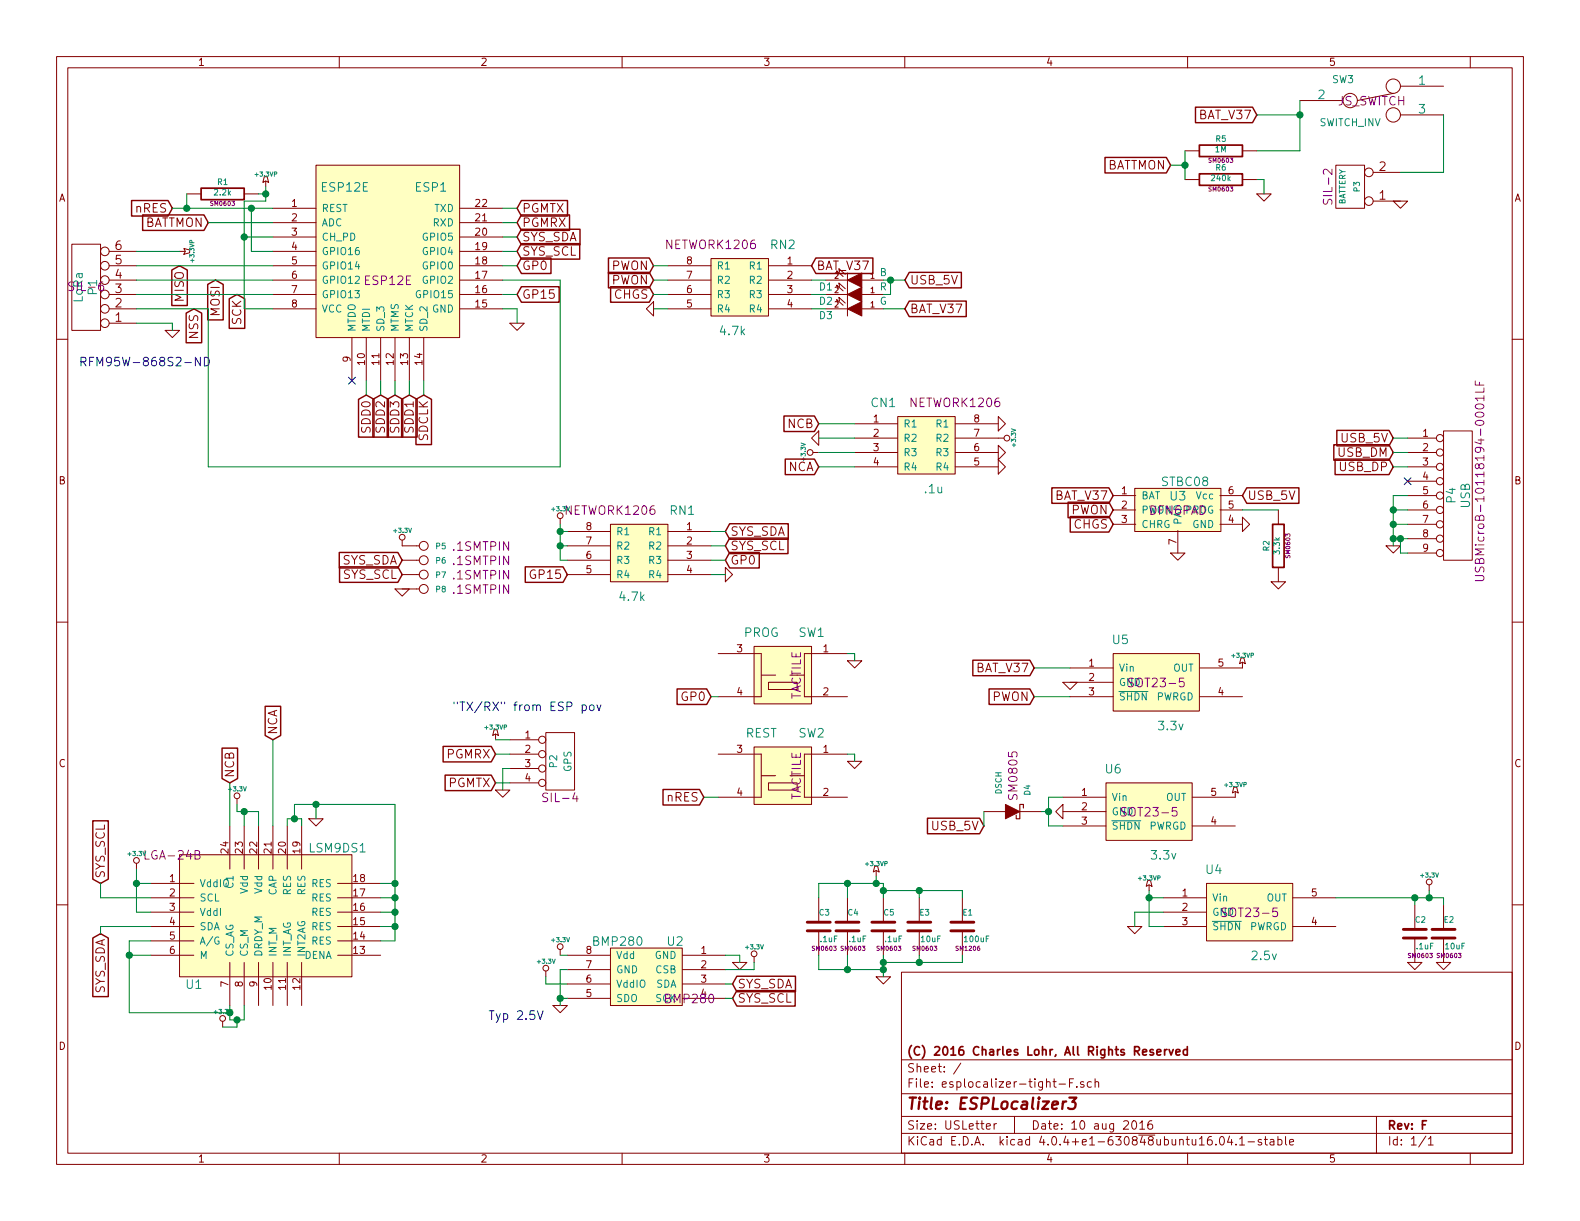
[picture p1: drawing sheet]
EESchema Schematic File Version 2
LIBS:esplocalizer-tight-F-rescue
LIBS:esplocalizer-tight-F-cache
EELAYER 25 0
EELAYER END
$Descr USLetter 11000 8500
encoding utf-8
Sheet 1 1
Title "ESPLocalizer3"
Date "10 aug 2016"
Rev "F"
Comp "(C) 2016 Charles Lohr, All Rights Reserved"
Comment1 ""
Comment2 ""
Comment3 ""
Comment4 ""
$EndDescr
$Comp
L ESP12E ESP1
U 1 1
P 2700 1900
F 0 "ESP1" H 3000 2500 60  0000 C CNN
F 1 "ESP12E" H 2400 2500 60  0000 C CNN
F 2 "ESP12E" H 2700 1850 60  0000 C CNN
F 3 "~" H 2750 1650 60  0000 C CNN
F 4 "-" H 2700 1900 60  0001 C CNN "Digikey"
F 5 "2.35" H 2700 1900 60  0001 C CNN "Cost10"
	1    2700 1900
	1    0    0    -1  
$EndComp
$Comp
L GND #PWR01
U 1 1
P 3600 2250
F 0 "#PWR01" H 3600 2250 30  0001 C CNN
F 1 "GND" H 3600 2180 30  0001 C CNN
F 2 "" H 3600 2250 60  0000 C CNN
F 3 "" H 3600 2250 60  0000 C CNN
	1    3600 2250
	1    0    0    -1  
$EndComp
Text GLabel 3600 1850 2    60   Input ~ 0
GP0
Text GLabel 5050 3900 2    60   Input ~ 0
GP0
$Comp
L GND #PWR02
U 1 1
P 5950 4600
F 0 "#PWR02" H 5950 4600 30  0001 C CNN
F 1 "GND" H 5950 4530 30  0001 C CNN
F 2 "" H 5950 4600 60  0000 C CNN
F 3 "" H 5950 4600 60  0000 C CNN
	1    5950 4600
	1    0    0    -1  
$EndComp
Text GLabel 2550 2750 3    60   Input ~ 0
SDD0
Text GLabel 2850 2750 3    60   Input ~ 0
SDD1
Text GLabel 2750 2750 3    60   Input ~ 0
SDD3
Text GLabel 2950 2750 3    60   Input ~ 0
SDCLK
Text GLabel 2650 2750 3    60   Input ~ 0
SDD2
NoConn ~ 2450 2650
Text GLabel 3600 1450 2    60   Input ~ 0
PGMTX
Text GLabel 3600 1550 2    60   Input ~ 0
PGMRX
Text GLabel 3600 1650 2    60   Input ~ 0
SYS_SDA
Text GLabel 3600 1750 2    60   Input ~ 0
SYS_SCL
Text GLabel 1450 1550 0    60   Input ~ 0
BATTMON
Text Notes 3400 7100 0    60   ~ 0
Typ 2.5V
$Comp
L +3.3V #PWR03
U 1 1
P 3900 6650
F 0 "#PWR03" H 3900 6610 30  0001 C CNN
F 1 "+3.3V" H 3900 6760 30  0000 C CNN
F 2 "" H 3900 6650 60  0000 C CNN
F 3 "" H 3900 6650 60  0000 C CNN
	1    3900 6650
	1    0    0    -1  
$EndComp
$Comp
L GND #PWR04
U 1 1
P 3900 7000
F 0 "#PWR04" H 3900 7000 30  0001 C CNN
F 1 "GND" H 3900 6930 30  0001 C CNN
F 2 "" H 3900 7000 60  0000 C CNN
F 3 "" H 3900 7000 60  0000 C CNN
	1    3900 7000
	1    0    0    -1  
$EndComp
Text GLabel 5100 6850 2    60   Input ~ 0
SYS_SDA
Text GLabel 5100 6950 2    60   Input ~ 0
SYS_SCL
Text GLabel 700  6150 1    60   Input ~ 0
SYS_SCL
$Comp
L C C2
U 1 1
P 9850 6500
F 0 "C2" H 9850 6600 40  0000 L CNN
F 1 ".1uF" H 9856 6415 40  0000 L CNN
F 2 "SM0603" H 9888 6350 30  0000 C CNN
F 3 "~" H 9850 6500 60  0000 C CNN
F 4 "1276-1012-1-ND" H 9850 6500 60  0001 C CNN "Digikey"
F 5 "0.017" H 9850 6500 60  0001 C CNN "Cost10"
	1    9850 6500
	1    0    0    -1  
$EndComp
$Comp
L C C5
U 1 1
P 6150 6450
F 0 "C5" H 6150 6550 40  0000 L CNN
F 1 ".1uF" H 6156 6365 40  0000 L CNN
F 2 "SM0603" H 6188 6300 30  0000 C CNN
F 3 "~" H 6150 6450 60  0000 C CNN
F 4 "1276-1012-1-ND" H 6150 6450 60  0001 C CNN "Digikey"
F 5 "0.017" H 6150 6450 60  0001 C CNN "Cost10"
	1    6150 6450
	1    0    0    -1  
$EndComp
$Comp
L +3.3V #PWR05
U 1 1
P 9950 6200
F 0 "#PWR05" H 9950 6160 30  0001 C CNN
F 1 "+3.3V" H 9950 6310 30  0000 C CNN
F 2 "" H 9950 6200 60  0000 C CNN
F 3 "" H 9950 6200 60  0000 C CNN
	1    9950 6200
	1    0    0    -1  
$EndComp
$Comp
L 1206NETWORK RN1
U 1 1
P 4450 3950
F 0 "RN1" H 4150 4350 60  0000 C CNN
F 1 "4.7k" H 4500 3750 60  0000 C CNN
F 2 "NETWORK1206" H 4650 4350 60  0000 C CNN
F 3 "" H 4450 3950 60  0000 C CNN
F 4 "YC164J-4.7KCT-ND" H 4450 3950 60  0001 C CNN "Digikey"
F 5 ".036" H 4450 3950 60  0001 C CNN "Cost10"
	1    4450 3950
	-1   0    0    -1  
$EndComp
$Comp
L GND #PWR06
U 1 1
P 5050 4000
F 0 "#PWR06" H 5050 4000 30  0001 C CNN
F 1 "GND" H 5050 3930 30  0001 C CNN
F 2 "" H 5050 4000 60  0000 C CNN
F 3 "" H 5050 4000 60  0000 C CNN
	1    5050 4000
	0    -1   -1   0   
$EndComp
Text GLabel 3950 4000 0    60   Input ~ 0
GP15
Text GLabel 4950 4850 0    60   Input ~ 0
GP0
Text GLabel 5050 3700 2    60   Input ~ 0
SYS_SDA
Text GLabel 5050 3800 2    60   Input ~ 0
SYS_SCL
$Comp
L +3.3V #PWR07
U 1 1
P 3900 3650
F 0 "#PWR07" H 3900 3610 30  0001 C CNN
F 1 "+3.3V" H 3900 3760 30  0000 C CNN
F 2 "" H 3900 3650 60  0000 C CNN
F 3 "" H 3900 3650 60  0000 C CNN
	1    3900 3650
	1    0    0    -1  
$EndComp
$Comp
L +3.3VP #PWR08
U 1 1
P 1850 1300
F 0 "#PWR08" H 1900 1330 20  0001 C CNN
F 1 "+3.3VP" H 1850 1390 30  0000 C CNN
F 2 "" H 1850 1300 60  0000 C CNN
F 3 "" H 1850 1300 60  0000 C CNN
	1    1850 1300
	1    0    0    -1  
$EndComp
$Comp
L +3.3VP #PWR09
U 1 1
P 6100 6100
F 0 "#PWR09" H 6150 6130 20  0001 C CNN
F 1 "+3.3VP" H 6100 6190 30  0000 C CNN
F 2 "" H 6100 6100 60  0000 C CNN
F 3 "" H 6100 6100 60  0000 C CNN
	1    6100 6100
	1    0    0    -1  
$EndComp
$Comp
L GND #PWR010
U 1 1
P 6150 6800
F 0 "#PWR010" H 6150 6800 30  0001 C CNN
F 1 "GND" H 6150 6730 30  0001 C CNN
F 2 "" H 6150 6800 60  0000 C CNN
F 3 "" H 6150 6800 60  0000 C CNN
	1    6150 6800
	1    0    0    -1  
$EndComp
$Comp
L C E3
U 1 1
P 6400 6450
F 0 "E3" H 6400 6550 40  0000 L CNN
F 1 "10uF" H 6406 6365 40  0000 L CNN
F 2 "SM0603" H 6438 6300 30  0000 C CNN
F 3 "~" H 6400 6450 60  0000 C CNN
F 4 "1276-1119-1-ND" H 6400 6450 60  0001 C CNN "Digikey"
F 5 "0.128" H 6400 6450 60  0001 C CNN "Cost10"
	1    6400 6450
	1    0    0    -1  
$EndComp
$Comp
L C E2
U 1 1
P 10050 6500
F 0 "E2" H 10050 6600 40  0000 L CNN
F 1 "10uF" H 10056 6415 40  0000 L CNN
F 2 "SM0603" H 10088 6350 30  0000 C CNN
F 3 "~" H 10050 6500 60  0000 C CNN
F 4 "1276-1119-1-ND" H 10050 6500 60  0001 C CNN "Digikey"
F 5 "0.128" H 10050 6500 60  0001 C CNN "Cost10"
	1    10050 6500
	1    0    0    -1  
$EndComp
$Comp
L GND #PWR011
U 1 1
P 9700 3800
F 0 "#PWR011" H 9700 3800 30  0001 C CNN
F 1 "GND" H 9700 3730 30  0001 C CNN
F 2 "" H 9700 3800 60  0000 C CNN
F 3 "" H 9700 3800 60  0000 C CNN
	1    9700 3800
	1    0    0    -1  
$EndComp
Text GLabel 9700 3150 0    60   Input ~ 0
USB_DM
Text GLabel 9700 3250 0    60   Input ~ 0
USB_DP
Text GLabel 9700 3050 0    60   Input ~ 0
USB_5V
NoConn ~ 9800 3350
Text GLabel 8750 800  0    60   Input ~ 0
BAT_V37
$Comp
L GND #PWR012
U 1 1
P 9750 1400
F 0 "#PWR012" H 9750 1400 30  0001 C CNN
F 1 "GND" H 9750 1330 30  0001 C CNN
F 2 "" H 9750 1400 60  0000 C CNN
F 3 "" H 9750 1400 60  0000 C CNN
	1    9750 1400
	1    0    0    -1  
$EndComp
Text GLabel 8150 1150 0    60   Input ~ 0
BATTMON
$Comp
L R R5
U 1 1
P 8500 1050
F 0 "R5" V 8580 1050 40  0000 C CNN
F 1 "1M" V 8507 1051 40  0000 C CNN
F 2 "SM0603" V 8430 1050 30  0000 C CNN
F 3 "~" H 8500 1050 30  0000 C CNN
F 4 "311-1.00MHRCT-ND" V 8500 1050 60  0001 C CNN "Digikey"
F 5 "0.014" V 8500 1050 60  0001 C CNN "Cost10"
	1    8500 1050
	0    -1   -1   0   
$EndComp
$Comp
L R R6
U 1 1
P 8500 1250
F 0 "R6" V 8580 1250 40  0000 C CNN
F 1 "240k" V 8507 1251 40  0000 C CNN
F 2 "SM0603" V 8430 1250 30  0000 C CNN
F 3 "~" H 8500 1250 30  0000 C CNN
F 4 "311-240KHRCT-ND" V 8500 1250 60  0001 C CNN "Digikey"
F 5 ".014" V 8500 1250 60  0001 C CNN "Cost10"
	1    8500 1250
	0    -1   -1   0   
$EndComp
$Comp
L GND #PWR013
U 1 1
P 8800 1350
F 0 "#PWR013" H 8800 1350 30  0001 C CNN
F 1 "GND" H 8800 1280 30  0001 C CNN
F 2 "" H 8800 1350 60  0000 C CNN
F 3 "" H 8800 1350 60  0000 C CNN
	1    8800 1350
	1    0    0    -1  
$EndComp
$Comp
L +3.3VP #PWR014
U 1 1
P 3450 5150
F 0 "#PWR014" H 3500 5180 20  0001 C CNN
F 1 "+3.3VP" H 3450 5240 30  0000 C CNN
F 2 "" H 3450 5150 60  0000 C CNN
F 3 "" H 3450 5150 60  0000 C CNN
	1    3450 5150
	1    0    0    -1  
$EndComp
$Comp
L GND #PWR015
U 1 1
P 3500 5500
F 0 "#PWR015" H 3500 5500 30  0001 C CNN
F 1 "GND" H 3500 5430 30  0001 C CNN
F 2 "" H 3500 5500 60  0000 C CNN
F 3 "" H 3500 5500 60  0000 C CNN
	1    3500 5500
	1    0    0    -1  
$EndComp
$Comp
L CONN_2 P3
U 1 1
P 9400 1300
F 0 "P3" V 9350 1300 40  0000 C CNN
F 1 "BATTERY" V 9450 1300 40  0000 C CNN
F 2 "SIL-2" V 9550 1300 60  0000 C CNN
F 3 "" H 9400 1300 60  0000 C CNN
	1    9400 1300
	-1   0    0    1   
$EndComp
$Comp
L CONN_4 P2
U 1 1
P 3900 5300
F 0 "P2" V 3850 5300 50  0000 C CNN
F 1 "GPS" V 3950 5300 50  0000 C CNN
F 2 "SIL-4" H 3900 5050 60  0000 C CNN
F 3 "" H 3900 5300 60  0000 C CNN
F 4 "952-2265-ND" V 3900 5300 60  0001 C CNN "Digikey"
F 5 ".1220" V 3900 5300 60  0001 C CNN "Cost10"
	1    3900 5300
	1    0    0    -1  
$EndComp
Text Notes 3150 4950 0    60   ~ 0
"TX/RX" from ESP pov
$Comp
L R R1
U 1 1
P 1550 1350
F 0 "R1" V 1630 1350 40  0000 C CNN
F 1 "2.2k" V 1557 1351 40  0000 C CNN
F 2 "SM0603" V 1480 1350 30  0000 C CNN
F 3 "~" H 1550 1350 30  0000 C CNN
F 4 "311-2.20KGRCT-ND" V 1550 1350 60  0001 C CNN "Digikey"
F 5 ".011" V 1550 1350 60  0001 C CNN "Cost10"
	1    1550 1350
	0    -1   -1   0   
$EndComp
Text GLabel 1200 1450 0    60   Input ~ 0
nRES
Text GLabel 4900 5550 0    60   Input ~ 0
nRES
$Comp
L GND #PWR016
U 1 1
P 5950 5300
F 0 "#PWR016" H 5950 5300 30  0001 C CNN
F 1 "GND" H 5950 5230 30  0001 C CNN
F 2 "" H 5950 5300 60  0000 C CNN
F 3 "" H 5950 5300 60  0000 C CNN
	1    5950 5300
	1    0    0    -1  
$EndComp
$Comp
L TACTILE SW1
U 1 1
P 5450 4700
F 0 "SW1" V 5150 4900 60  0000 C CNN
F 1 "PROG" V 5150 4550 60  0000 C CNN
F 2 "TACTILE" H 5450 4800 60  0000 C CNN
F 3 "~" H 5450 4800 60  0000 C CNN
F 4 "EG4621CT-ND" V 5450 4700 60  0001 C CNN "Digikey"
F 5 ".207" V 5450 4700 60  0001 C CNN "Cost10"
	1    5450 4700
	0    1    1    0   
$EndComp
$Comp
L TACTILE SW2
U 1 1
P 5450 5400
F 0 "SW2" V 5150 5600 60  0000 C CNN
F 1 "REST" V 5150 5250 60  0000 C CNN
F 2 "TACTILE" H 5450 5500 60  0000 C CNN
F 3 "~" H 5450 5500 60  0000 C CNN
F 4 "EG4621CT-ND" V 5450 5400 60  0001 C CNN "Digikey"
F 5 ".207" V 5450 5400 60  0001 C CNN "Cost10"
	1    5450 5400
	0    1    1    0   
$EndComp
$Comp
L CONN_6 P1
U 1 1
P 600 2000
F 0 "P1" V 550 2000 60  0000 C CNN
F 1 "LoRa" V 650 2000 60  0000 C CNN
F 2 "SIL-6" H 600 2000 60  0000 C CNN
F 3 "" H 600 2000 60  0000 C CNN
F 4 "S1011EC-06-ND" V 600 2000 60  0001 C CNN "Digikey"
F 5 ".205" V 600 2000 60  0001 C CNN "Cost10"
	1    600  2000
	-1   0    0    1   
$EndComp
$Comp
L +3.3VP #PWR017
U 1 1
P 1250 1750
F 0 "#PWR017" H 1300 1780 20  0001 C CNN
F 1 "+3.3VP" H 1250 1840 30  0000 C CNN
F 2 "" H 1250 1750 60  0000 C CNN
F 3 "" H 1250 1750 60  0000 C CNN
	1    1250 1750
	0    1    1    0   
$EndComp
$Comp
L GND #PWR018
U 1 1
P 1200 2300
F 0 "#PWR018" H 1200 2300 30  0001 C CNN
F 1 "GND" H 1200 2230 30  0001 C CNN
F 2 "" H 1200 2300 60  0000 C CNN
F 3 "" H 1200 2300 60  0000 C CNN
	1    1200 2300
	1    0    0    -1  
$EndComp
Text GLabel 1350 2150 3    60   Input ~ 0
NSS
Text GLabel 1500 1950 3    60   Input ~ 0
MOSI
Text GLabel 1250 1850 3    60   Input ~ 0
MISO
Text GLabel 1650 2050 3    60   Input ~ 0
SCK
$Comp
L LED D1
U 1 1
P 5950 1950
F 0 "D1" H 6150 2000 50  0000 C CNN
F 1 "B" H 5750 1900 50  0000 C CNN
F 2 "SM0805" H 5950 1950 60  0001 C CNN
F 3 "~" H 5950 1950 60  0000 C CNN
F 4 "732-4981-1-ND" H 5950 1950 60  0001 C CNN "Digikey"
F 5 ".24" H 5950 1950 60  0001 C CNN "Cost10"
	1    5950 1950
	-1   0    0    1   
$EndComp
$Comp
L LED D2
U 1 1
P 5950 2050
F 0 "D2" H 6150 2100 50  0000 C CNN
F 1 "R" H 5750 2000 50  0000 C CNN
F 2 "SM0805" H 5950 2050 60  0001 C CNN
F 3 "~" H 5950 2050 60  0000 C CNN
F 4 "732-4978-1-ND" H 5950 2050 60  0001 C CNN "Digikey"
F 5 ".24" H 5950 2050 60  0001 C CNN "Cost10"
	1    5950 2050
	-1   0    0    1   
$EndComp
$Comp
L 1206NETWORK RN2
U 1 1
P 5150 2100
F 0 "RN2" H 4850 2500 60  0000 C CNN
F 1 "4.7k" H 5200 1900 60  0000 C CNN
F 2 "NETWORK1206" H 5350 2500 60  0000 C CNN
F 3 "" H 5150 2100 60  0000 C CNN
F 4 "YC164J-4.7KCT-ND" H 5150 2100 60  0001 C CNN "Digikey"
F 5 ".036" H 5150 2100 60  0001 C CNN "Cost10"
	1    5150 2100
	-1   0    0    -1  
$EndComp
$Comp
L BMP280 U2
U 1 1
P 4500 6800
F 0 "U2" H 4700 7050 60  0000 C CNN
F 1 "BMP280" H 4300 7050 60  0000 C CNN
F 2 "BMP280" H 4800 6650 60  0000 C CNN
F 3 "~" H 4800 6650 60  0000 C CNN
F 4 "-" H 4500 6800 60  0001 C CNN "Digikey"
F 5 "2.48" H 4500 6800 60  0001 C CNN "Cost10"
	1    4500 6800
	1    0    0    -1  
$EndComp
$Comp
L GND #PWR019
U 1 1
P 5150 6700
F 0 "#PWR019" H 5150 6700 30  0001 C CNN
F 1 "GND" H 5150 6630 30  0001 C CNN
F 2 "" H 5150 6700 60  0000 C CNN
F 3 "" H 5150 6700 60  0000 C CNN
	1    5150 6700
	1    0    0    -1  
$EndComp
$Comp
L +3.3V #PWR020
U 1 1
P 5250 6700
F 0 "#PWR020" H 5250 6660 30  0001 C CNN
F 1 "+3.3V" H 5250 6810 30  0000 C CNN
F 2 "" H 5250 6700 60  0000 C CNN
F 3 "" H 5250 6700 60  0000 C CNN
	1    5250 6700
	1    0    0    -1  
$EndComp
$Comp
L GND #PWR021
U 1 1
P 2200 5700
F 0 "#PWR021" H 2200 5700 30  0001 C CNN
F 1 "GND" H 2200 5630 30  0001 C CNN
F 2 "" H 2200 5700 60  0000 C CNN
F 3 "" H 2200 5700 60  0000 C CNN
	1    2200 5700
	1    0    0    -1  
$EndComp
$Comp
L +3.3V #PWR022
U 1 1
P 1650 5600
F 0 "#PWR022" H 1650 5560 30  0001 C CNN
F 1 "+3.3V" H 1650 5710 30  0000 C CNN
F 2 "" H 1650 5600 60  0000 C CNN
F 3 "" H 1650 5600 60  0000 C CNN
	1    1650 5600
	1    0    0    -1  
$EndComp
Text GLabel 700  6500 3    60   Input ~ 0
SYS_SDA
$Comp
L +3.3V #PWR023
U 1 1
P 1550 7150
F 0 "#PWR023" H 1550 7110 30  0001 C CNN
F 1 "+3.3V" H 1550 7260 30  0000 C CNN
F 2 "" H 1550 7150 60  0000 C CNN
F 3 "" H 1550 7150 60  0000 C CNN
	1    1550 7150
	1    0    0    -1  
$EndComp
$Comp
L C C4
U 1 1
P 5900 6450
F 0 "C4" H 5900 6550 40  0000 L CNN
F 1 ".1uF" H 5906 6365 40  0000 L CNN
F 2 "SM0603" H 5938 6300 30  0000 C CNN
F 3 "~" H 5900 6450 60  0000 C CNN
F 4 "1276-1012-1-ND" H 5900 6450 60  0001 C CNN "Digikey"
F 5 "0.017" H 5900 6450 60  0001 C CNN "Cost10"
	1    5900 6450
	1    0    0    -1  
$EndComp
$Comp
L LSM9DS1 U1
U 1 1
P 1850 6400
F 0 "U1" H 1350 5950 60  0000 C CNN
F 1 "LSM9DS1" H 2350 6900 60  0000 C CNN
F 2 "LGA-24B" H 1200 6850 60  0000 C CNN
F 3 "~" H 1200 6850 60  0000 C CNN
F 4 "497-14946-1-ND" H 1850 6400 60  0001 C CNN "Digikey"
F 5 "5.74800" H 1850 6400 60  0001 C CNN "Cost10"
	1    1850 6400
	1    0    0    -1  
$EndComp
Text Notes 2650 7700 0    60   ~ 0
General changes:\n*2.5V Now\n*A/G and M both set high on LSM9DS1\n*Switched out RAM package for I2C EEPROM\n*Added resistors to TX/RX, remapped TX/RX\n\neeehh bunches of stuff
Text GLabel 3450 5450 0    60   Input ~ 0
PGMTX
Text GLabel 3450 5250 0    60   Input ~ 0
PGMRX
Text GLabel 3600 2050 2    60   Input ~ 0
GP15
$Comp
L LED D3
U 1 1
P 5950 2150
F 0 "D3" H 6150 2200 50  0000 C CNN
F 1 "G" H 5750 2100 50  0000 C CNN
F 2 "SM0805" H 5950 2150 60  0001 C CNN
F 3 "~" H 5950 2150 60  0000 C CNN
F 4 "732-4971-1-ND" H 5950 2150 60  0001 C CNN "Digikey"
F 5 ".24" H 5950 2150 60  0001 C CNN "Cost10"
	1    5950 2150
	-1   0    0    1   
$EndComp
$Comp
L 1206NETWORK CN1
U 1 1
P 6450 3200
F 0 "CN1" H 6150 3600 60  0000 C CNN
F 1 ".1u" H 6500 3000 60  0000 C CNN
F 2 "NETWORK1206" H 6650 3600 60  0000 C CNN
F 3 "" H 6450 3200 60  0000 C CNN
F 4 "1276-2741-1-ND" H 6450 3200 60  0001 C CNN "Digikey"
F 5 ".207" H 6450 3200 60  0001 C CNN "Cost10"
	1    6450 3200
	1    0    0    -1  
$EndComp
Text GLabel 1900 5150 1    60   Input ~ 0
NCA
Text GLabel 1600 5450 1    60   Input ~ 0
NCB
$Comp
L +3.3V #PWR024
U 1 1
P 5700 3150
F 0 "#PWR024" H 5700 3110 30  0001 C CNN
F 1 "+3.3V" H 5700 3260 30  0000 C CNN
F 2 "" H 5700 3150 60  0000 C CNN
F 3 "" H 5700 3150 60  0000 C CNN
	1    5700 3150
	0    -1   -1   0   
$EndComp
Text GLabel 5700 3250 0    60   Input ~ 0
NCA
Text GLabel 5700 2950 0    60   Input ~ 0
NCB
$Comp
L +3.3V #PWR025
U 1 1
P 6950 3050
F 0 "#PWR025" H 6950 3010 30  0001 C CNN
F 1 "+3.3V" H 6950 3160 30  0000 C CNN
F 2 "" H 6950 3050 60  0000 C CNN
F 3 "" H 6950 3050 60  0000 C CNN
	1    6950 3050
	0    1    1    0   
$EndComp
$Comp
L GND #PWR026
U 1 1
P 6950 3150
F 0 "#PWR026" H 6950 3150 30  0001 C CNN
F 1 "GND" H 6950 3080 30  0001 C CNN
F 2 "" H 6950 3150 60  0000 C CNN
F 3 "" H 6950 3150 60  0000 C CNN
	1    6950 3150
	0    -1   -1   0   
$EndComp
$Comp
L GND #PWR027
U 1 1
P 6950 3250
F 0 "#PWR027" H 6950 3250 30  0001 C CNN
F 1 "GND" H 6950 3180 30  0001 C CNN
F 2 "" H 6950 3250 60  0000 C CNN
F 3 "" H 6950 3250 60  0000 C CNN
	1    6950 3250
	0    -1   -1   0   
$EndComp
$Comp
L GND #PWR028
U 1 1
P 6950 2950
F 0 "#PWR028" H 6950 2950 30  0001 C CNN
F 1 "GND" H 6950 2880 30  0001 C CNN
F 2 "" H 6950 2950 60  0000 C CNN
F 3 "" H 6950 2950 60  0000 C CNN
	1    6950 2950
	0    -1   -1   0   
$EndComp
$Comp
L GND #PWR029
U 1 1
P 5700 3050
F 0 "#PWR029" H 5700 3050 30  0001 C CNN
F 1 "GND" H 5700 2980 30  0001 C CNN
F 2 "" H 5700 3050 60  0000 C CNN
F 3 "" H 5700 3050 60  0000 C CNN
	1    5700 3050
	0    1    1    0   
$EndComp
$Comp
L C C3
U 1 1
P 5700 6450
F 0 "C3" H 5700 6550 40  0000 L CNN
F 1 ".1uF" H 5706 6365 40  0000 L CNN
F 2 "SM0603" H 5738 6300 30  0000 C CNN
F 3 "~" H 5700 6450 60  0000 C CNN
F 4 "1276-1012-1-ND" H 5700 6450 60  0001 C CNN "Digikey"
F 5 "0.017" H 5700 6450 60  0001 C CNN "Cost10"
	1    5700 6450
	1    0    0    -1  
$EndComp
$Comp
L CONN_9 P4
U 1 1
P 10150 3450
F 0 "P4" V 10100 3450 60  0000 C CNN
F 1 "USB" V 10200 3450 60  0000 C CNN
F 2 "USBMicroB-10118194-0001LF" V 10300 3550 60  0000 C CNN
F 3 "" H 10150 3450 60  0000 C CNN
F 4 "609-4618-1-ND" V 10150 3450 60  0001 C CNN "Digikey"
F 5 ".437" V 10150 3450 60  0001 C CNN "Cost10"
	1    10150 3450
	1    0    0    -1  
$EndComp
$Comp
L SWITCH_INV SW3
U 1 1
P 9550 700
F 0 "SW3" H 9350 850 50  0000 C CNN
F 1 "SWITCH_INV" H 9400 550 50  0000 C CNN
F 2 "JS_SWITCH" H 9550 700 60  0000 C CNN
F 3 "~" H 9550 700 60  0000 C CNN
F 4 "401-1999-1-ND" H 9550 700 60  0001 C CNN "Digikey"
F 5 ".512" H 9550 700 60  0001 C CNN "Cost10"
	1    9550 700 
	1    0    0    -1  
$EndComp
$Comp
L MCP1824 U5
U 1 1
P 8050 4750
F 0 "U5" H 7800 5050 60  0000 C CNN
F 1 "3.3v" H 8150 4450 60  0000 C CNN
F 2 "SOT23-5" H 8050 4750 60  0000 C CNN
F 3 "" H 8050 4750 60  0000 C CNN
F 4 "MCP1824T-3302E/OTCT-ND" H 8050 4750 60  0001 C CNN "Digikey"
F 5 ".42" H 8050 4750 60  0001 C CNN "Cost10"
	1    8050 4750
	1    0    0    -1  
$EndComp
$Comp
L MCP1824 U6
U 1 1
P 8000 5650
F 0 "U6" H 7750 5950 60  0000 C CNN
F 1 "3.3v" H 8100 5350 60  0000 C CNN
F 2 "SOT23-5" H 8000 5650 60  0000 C CNN
F 3 "" H 8000 5650 60  0000 C CNN
F 4 "MCP1824T-3302E/OTCT-ND" H 8000 5650 60  0001 C CNN "Digikey"
F 5 ".42" H 8000 5650 60  0001 C CNN "Cost10"
	1    8000 5650
	1    0    0    -1  
$EndComp
$Comp
L +3.3V #PWR030
U 1 1
P 950 6050
F 0 "#PWR030" H 950 6010 30  0001 C CNN
F 1 "+3.3V" H 950 6160 30  0000 C CNN
F 2 "" H 950 6050 60  0000 C CNN
F 3 "" H 950 6050 60  0000 C CNN
	1    950  6050
	1    0    0    -1  
$EndComp
$Comp
L +3.3V #PWR031
U 1 1
P 3800 6800
F 0 "#PWR031" H 3800 6760 30  0001 C CNN
F 1 "+3.3V" H 3800 6910 30  0000 C CNN
F 2 "" H 3800 6800 60  0000 C CNN
F 3 "" H 3800 6800 60  0000 C CNN
	1    3800 6800
	1    0    0    -1  
$EndComp
Text GLabel 2800 3900 0    60   Input ~ 0
SYS_SDA
Text GLabel 2800 4000 0    60   Input ~ 0
SYS_SCL
$Comp
L +3.3V #PWR032
U 1 1
P 2800 3800
F 0 "#PWR032" H 2800 3760 30  0001 C CNN
F 1 "+3.3V" H 2800 3910 30  0000 C CNN
F 2 "" H 2800 3800 60  0000 C CNN
F 3 "" H 2800 3800 60  0000 C CNN
	1    2800 3800
	1    0    0    -1  
$EndComp
$Comp
L GND #PWR033
U 1 1
P 2800 4100
F 0 "#PWR033" H 2800 4100 30  0001 C CNN
F 1 "GND" H 2800 4030 30  0001 C CNN
F 2 "" H 2800 4100 60  0000 C CNN
F 3 "" H 2800 4100 60  0000 C CNN
	1    2800 4100
	1    0    0    -1  
$EndComp
$Comp
L CONN_1 P5
U 1 1
P 2950 3800
F 0 "P5" H 3030 3800 40  0000 L CNN
F 1 "2.5V" H 2950 3855 30  0001 C CNN
F 2 ".1SMTPIN" H 3350 3800 60  0000 C CNN
F 3 "" H 2950 3800 60  0000 C CNN
	1    2950 3800
	1    0    0    -1  
$EndComp
$Comp
L CONN_1 P6
U 1 1
P 2950 3900
F 0 "P6" H 3030 3900 40  0000 L CNN
F 1 "SDA" H 2950 3955 30  0001 C CNN
F 2 ".1SMTPIN" H 3350 3900 60  0000 C CNN
F 3 "" H 2950 3900 60  0000 C CNN
	1    2950 3900
	1    0    0    -1  
$EndComp
$Comp
L CONN_1 P7
U 1 1
P 2950 4000
F 0 "P7" H 3030 4000 40  0000 L CNN
F 1 "SCL" H 2950 4055 30  0001 C CNN
F 2 ".1SMTPIN" H 3350 4000 60  0000 C CNN
F 3 "" H 2950 4000 60  0000 C CNN
	1    2950 4000
	1    0    0    -1  
$EndComp
$Comp
L CONN_1 P8
U 1 1
P 2950 4100
F 0 "P8" H 3030 4100 40  0000 L CNN
F 1 "GND" H 2950 4155 30  0001 C CNN
F 2 ".1SMTPIN" H 3350 4100 60  0000 C CNN
F 3 "" H 2950 4100 60  0000 C CNN
	1    2950 4100
	1    0    0    -1  
$EndComp
$Comp
L GND #PWR034
U 1 1
P 9850 6700
F 0 "#PWR034" H 9850 6700 30  0001 C CNN
F 1 "GND" H 9850 6630 30  0001 C CNN
F 2 "" H 9850 6700 60  0000 C CNN
F 3 "" H 9850 6700 60  0000 C CNN
	1    9850 6700
	1    0    0    -1  
$EndComp
$Comp
L GND #PWR035
U 1 1
P 10050 6700
F 0 "#PWR035" H 10050 6700 30  0001 C CNN
F 1 "GND" H 10050 6630 30  0001 C CNN
F 2 "" H 10050 6700 60  0000 C CNN
F 3 "" H 10050 6700 60  0000 C CNN
	1    10050 6700
	1    0    0    -1  
$EndComp
Text GLabel 6850 5750 0    60   Input ~ 0
USB_5V
$Comp
L DIODESCH D4
U 1 1
P 7050 5650
F 0 "D4" V 7150 5800 40  0000 C CNN
F 1 "DSCH" V 6950 5850 40  0000 C CNN
F 2 "SM0805" V 7050 5900 60  0000 C CNN
F 3 "~" H 7050 5650 60  0000 C CNN
F 4 "478-7802-1-ND" H 7050 5650 60  0001 C CNN "Digikey"
F 5 ".366" H 7050 5650 60  0001 C CNN "Cost10"
	1    7050 5650
	1    0    0    -1  
$EndComp
$Comp
L STBC08-BATTCHARGER U3
U 1 1
P 8200 3550
F 0 "U3" H 8200 3650 60  0000 C CNN
F 1 "STBC08" H 8250 3750 60  0000 C CNN
F 2 "DFN6PAD" H 8200 3550 60  0000 C CNN
F 3 "~" H 8200 3550 60  0000 C CNN
F 4 "497-5808-1-ND" H 8200 3550 60  0001 C CNN "Digikey"
F 5 "1.073" H 8200 3550 60  0001 C CNN "Cost10"
	1    8200 3550
	1    0    0    -1  
$EndComp
Text GLabel 8650 3450 2    60   Input ~ 0
USB_5V
$Comp
L GND #PWR036
U 1 1
P 8650 3650
F 0 "#PWR036" H 8650 3650 30  0001 C CNN
F 1 "GND" H 8650 3580 30  0001 C CNN
F 2 "" H 8650 3650 60  0000 C CNN
F 3 "" H 8650 3650 60  0000 C CNN
	1    8650 3650
	0    -1   -1   0   
$EndComp
$Comp
L GND #PWR037
U 1 1
P 8200 3850
F 0 "#PWR037" H 8200 3850 30  0001 C CNN
F 1 "GND" H 8200 3780 30  0001 C CNN
F 2 "" H 8200 3850 60  0000 C CNN
F 3 "" H 8200 3850 60  0000 C CNN
	1    8200 3850
	1    0    0    -1  
$EndComp
Text GLabel 7750 3450 0    60   Input ~ 0
BAT_V37
$Comp
L MCP1824 U4
U 1 1
P 8700 6350
F 0 "U4" H 8450 6650 60  0000 C CNN
F 1 "2.5v" H 8800 6050 60  0000 C CNN
F 2 "SOT23-5" H 8700 6350 60  0000 C CNN
F 3 "" H 8700 6350 60  0000 C CNN
F 4 "MCP1824T-2502E/OTCT-ND" H 8700 6350 60  0001 C CNN "Digikey"
F 5 ".42" H 8700 6350 60  0001 C CNN "Cost10"
	1    8700 6350
	1    0    0    -1  
$EndComp
$Comp
L +3.3VP #PWR038
U 1 1
P 8000 6200
F 0 "#PWR038" H 8050 6230 20  0001 C CNN
F 1 "+3.3VP" H 8000 6290 30  0000 C CNN
F 2 "" H 8000 6200 60  0000 C CNN
F 3 "" H 8000 6200 60  0000 C CNN
	1    8000 6200
	1    0    0    -1  
$EndComp
$Comp
L GND #PWR039
U 1 1
P 7900 6450
F 0 "#PWR039" H 7900 6450 30  0001 C CNN
F 1 "GND" H 7900 6380 30  0001 C CNN
F 2 "" H 7900 6450 60  0000 C CNN
F 3 "" H 7900 6450 60  0000 C CNN
	1    7900 6450
	1    0    0    -1  
$EndComp
$Comp
L GND #PWR040
U 1 1
P 7450 4750
F 0 "#PWR040" H 7450 4750 30  0001 C CNN
F 1 "GND" H 7450 4680 30  0001 C CNN
F 2 "" H 7450 4750 60  0000 C CNN
F 3 "" H 7450 4750 60  0000 C CNN
	1    7450 4750
	1    0    0    -1  
$EndComp
Text GLabel 7750 3550 0    60   Input ~ 0
PWON
Text GLabel 7200 4850 0    60   Input ~ 0
PWON
$Comp
L GND #PWR041
U 1 1
P 7400 5650
F 0 "#PWR041" H 7400 5650 30  0001 C CNN
F 1 "GND" H 7400 5580 30  0001 C CNN
F 2 "" H 7400 5650 60  0000 C CNN
F 3 "" H 7400 5650 60  0000 C CNN
	1    7400 5650
	0    1    1    0   
$EndComp
Text GLabel 7200 4650 0    60   Input ~ 0
BAT_V37
Text GLabel 7750 3650 0    60   Input ~ 0
CHGS
Text GLabel 4550 2050 0    60   Input ~ 0
CHGS
$Comp
L +3.3VP #PWR042
U 1 1
P 8600 5550
F 0 "#PWR042" H 8650 5580 20  0001 C CNN
F 1 "+3.3VP" H 8600 5640 30  0000 C CNN
F 2 "" H 8600 5550 60  0000 C CNN
F 3 "" H 8600 5550 60  0000 C CNN
	1    8600 5550
	1    0    0    -1  
$EndComp
$Comp
L +3.3VP #PWR043
U 1 1
P 8650 4650
F 0 "#PWR043" H 8700 4680 20  0001 C CNN
F 1 "+3.3VP" H 8650 4740 30  0000 C CNN
F 2 "" H 8650 4650 60  0000 C CNN
F 3 "" H 8650 4650 60  0000 C CNN
	1    8650 4650
	1    0    0    -1  
$EndComp
Text GLabel 4550 1950 0    60   Input ~ 0
PWON
Wire Wire Line
	1700 1400 1700 2150
Wire Wire Line
	1850 1400 1700 1400
Wire Wire Line
	1850 1300 1850 1400
Connection ~ 900  6650
Wire Wire Line
	1050 6650 900  6650
Connection ~ 1600 7050
Wire Wire Line
	900  7050 1600 7050
Wire Wire Line
	900  6550 900  7050
Wire Wire Line
	1050 6550 900  6550
Connection ~ 6150 6750
Wire Wire Line
	5900 6750 5900 6650
Wire Wire Line
	5700 6750 6150 6750
Connection ~ 6100 6150
Wire Wire Line
	6100 6100 6100 6150
Wire Wire Line
	5700 6150 6150 6150
Wire Wire Line
	5900 6250 5900 6150
Wire Wire Line
	1650 7150 1550 7150
Connection ~ 1650 7100
Wire Wire Line
	1650 7100 1650 7150
Wire Wire Line
	1700 7100 1700 7000
Wire Wire Line
	1600 7100 1700 7100
Wire Wire Line
	1600 7000 1600 7100
Wire Wire Line
	2750 6550 2750 5600
Wire Wire Line
	700  6450 1050 6450
Wire Wire Line
	700  6500 700  6450
Wire Wire Line
	700  6250 1050 6250
Wire Wire Line
	700  6150 700  6250
Connection ~ 950  6150
Wire Wire Line
	950  6350 1050 6350
Wire Wire Line
	950  6150 1050 6150
Wire Wire Line
	950  6050 950  6350
Connection ~ 2750 6150
Wire Wire Line
	2750 6150 2650 6150
Connection ~ 2750 6250
Wire Wire Line
	2650 6250 2750 6250
Connection ~ 2750 6350
Wire Wire Line
	2650 6350 2750 6350
Connection ~ 2750 6450
Wire Wire Line
	2650 6450 2750 6450
Wire Wire Line
	2650 6550 2750 6550
Connection ~ 2200 5600
Wire Wire Line
	1900 5150 1900 5750
Wire Wire Line
	1600 5450 1600 5750
Connection ~ 1700 5650
Wire Wire Line
	1650 5650 1650 5600
Wire Wire Line
	1800 5650 1800 5750
Wire Wire Line
	1650 5650 1800 5650
Wire Wire Line
	1700 5750 1700 5650
Connection ~ 2050 5700
Wire Wire Line
	2050 5600 2050 5700
Wire Wire Line
	2750 5600 2050 5600
Wire Wire Line
	2200 5700 2200 5600
Wire Wire Line
	2100 5700 2100 5750
Wire Wire Line
	2000 5700 2100 5700
Wire Wire Line
	2000 5750 2000 5700
Connection ~ 3900 6950
Wire Wire Line
	3900 6950 3950 6950
Wire Wire Line
	3800 6850 3800 6800
Wire Wire Line
	3950 6850 3800 6850
Wire Wire Line
	5250 6750 5250 6700
Wire Wire Line
	5050 6750 5250 6750
Wire Wire Line
	5150 6650 5150 6700
Wire Wire Line
	5050 6650 5150 6650
Wire Wire Line
	3900 6650 3950 6650
Wire Wire Line
	3900 6750 3950 6750
Wire Wire Line
	3900 6750 3900 7000
Wire Wire Line
	5100 6850 5050 6850
Wire Wire Line
	5100 6950 5050 6950
Wire Wire Line
	4650 2150 4550 2150
Wire Wire Line
	5650 2150 5750 2150
Wire Wire Line
	6300 2150 6150 2150
Wire Wire Line
	4650 2050 4550 2050
Wire Wire Line
	5650 2050 5750 2050
Wire Wire Line
	4650 1950 4550 1950
Wire Wire Line
	5650 1950 5750 1950
Wire Wire Line
	1200 2250 950  2250
Wire Wire Line
	1200 2300 1200 2250
Wire Wire Line
	1250 1750 950  1750
Wire Wire Line
	1450 2150 1450 3250
Wire Wire Line
	1450 3250 3900 3250
Wire Wire Line
	3900 3250 3900 1950
Wire Wire Line
	4950 4850 5000 4850
Wire Wire Line
	5000 5550 4900 5550
Wire Wire Line
	5950 5250 5900 5250
Wire Wire Line
	5950 5300 5950 5250
Connection ~ 1300 1450
Connection ~ 1850 1350
Wire Wire Line
	1800 1350 1850 1350
Wire Wire Line
	1200 1450 1900 1450
Wire Wire Line
	1300 1350 1300 1450
Wire Wire Line
	3450 5250 3550 5250
Wire Wire Line
	3450 5450 3550 5450
Wire Wire Line
	9050 700  9050 1050
Wire Wire Line
	3900 1950 3500 1950
Wire Wire Line
	1900 1950 950  1950
Wire Wire Line
	1900 1850 950  1850
Wire Wire Line
	3500 5350 3550 5350
Wire Wire Line
	3500 5500 3500 5350
Wire Wire Line
	3450 5150 3550 5150
Connection ~ 8250 1150
Wire Wire Line
	8150 1150 8250 1150
Wire Wire Line
	8250 1050 8250 1250
Wire Wire Line
	8800 1250 8800 1350
Wire Wire Line
	8750 1250 8800 1250
Wire Wire Line
	9800 3050 9700 3050
Wire Wire Line
	9700 3250 9800 3250
Wire Wire Line
	9700 3150 9800 3150
Connection ~ 9700 3650
Wire Wire Line
	9800 3650 9700 3650
Connection ~ 9700 3550
Wire Wire Line
	9800 3550 9700 3550
Wire Wire Line
	9700 3450 9700 3800
Wire Wire Line
	9800 3450 9700 3450
Connection ~ 6150 6200
Wire Wire Line
	6150 6200 6700 6200
Wire Wire Line
	6400 6250 6400 6200
Connection ~ 6150 6700
Wire Wire Line
	6400 6700 6400 6650
Wire Wire Line
	6150 6700 6700 6700
Wire Wire Line
	6150 6650 6150 6800
Wire Wire Line
	6150 6150 6150 6250
Connection ~ 9850 6250
Connection ~ 3900 3700
Wire Wire Line
	3900 3700 3950 3700
Connection ~ 3900 3800
Wire Wire Line
	3900 3800 3950 3800
Wire Wire Line
	3900 3900 3950 3900
Wire Wire Line
	3900 3650 3900 3900
Wire Wire Line
	4950 3700 5050 3700
Wire Wire Line
	5050 3800 4950 3800
Wire Wire Line
	5050 3900 4950 3900
Wire Wire Line
	4950 4000 5050 4000
Wire Wire Line
	10050 6300 10050 6250
Connection ~ 9950 6250
Wire Wire Line
	9850 6250 9850 6300
Wire Wire Line
	9950 6250 9950 6200
Wire Wire Line
	3600 1750 3500 1750
Wire Wire Line
	3600 1650 3500 1650
Wire Wire Line
	3600 1450 3500 1450
Wire Wire Line
	3600 1550 3500 1550
Wire Wire Line
	3600 2050 3500 2050
Wire Wire Line
	950  2050 1900 2050
Wire Wire Line
	1450 1550 1900 1550
Wire Wire Line
	1700 2150 1900 2150
Wire Wire Line
	2650 2650 2650 2750
Wire Wire Line
	2950 2750 2950 2650
Wire Wire Line
	2750 2750 2750 2650
Wire Wire Line
	2850 2750 2850 2650
Wire Wire Line
	2550 2650 2550 2750
Wire Wire Line
	5950 4550 5900 4550
Wire Wire Line
	5950 4600 5950 4550
Wire Wire Line
	3500 1850 3600 1850
Wire Wire Line
	3600 2150 3600 2250
Wire Wire Line
	3500 2150 3600 2150
Wire Wire Line
	5700 3150 5950 3150
Wire Wire Line
	5700 3250 5950 3250
Wire Wire Line
	5950 3050 5700 3050
Wire Wire Line
	5700 2950 5950 2950
Wire Wire Line
	1450 2150 950  2150
Wire Wire Line
	1900 1750 1750 1750
Wire Wire Line
	1750 1750 1750 1450
Connection ~ 1750 1450
Wire Wire Line
	1900 1650 1700 1650
Connection ~ 1700 1650
Wire Wire Line
	5700 6250 5700 6150
Connection ~ 5900 6150
Wire Wire Line
	5700 6650 5700 6750
Connection ~ 5900 6750
Wire Wire Line
	9700 3750 9800 3750
Connection ~ 9700 3750
Wire Wire Line
	9750 3750 9750 3850
Wire Wire Line
	9750 3850 9800 3850
Connection ~ 9750 3750
Wire Wire Line
	9750 1200 10050 1200
Wire Wire Line
	10050 1200 10050 800 
Wire Wire Line
	9050 1050 8750 1050
Wire Wire Line
	8750 800  9050 800 
Connection ~ 9050 800 
Wire Wire Line
	10050 6250 9300 6250
Wire Wire Line
	6850 5750 6850 5650
Wire Wire Line
	8000 6200 8000 6450
Wire Wire Line
	8000 6450 8100 6450
Wire Wire Line
	8100 6250 8000 6250
Connection ~ 8000 6250
Wire Wire Line
	8100 6350 7900 6350
Wire Wire Line
	7900 6350 7900 6450
Wire Wire Line
	7450 4650 7200 4650
Wire Wire Line
	7400 5550 7300 5550
Wire Wire Line
	7300 5550 7300 5750
Wire Wire Line
	7300 5750 7400 5750
Wire Wire Line
	7250 5650 7300 5650
Connection ~ 7300 5650
Text GLabel 5650 1850 2    60   Input ~ 0
BAT_V37
Text GLabel 4550 1850 0    60   Input ~ 0
PWON
Wire Wire Line
	4550 1850 4650 1850
$Comp
L R R2
U 1 1
P 8900 3800
F 0 "R2" V 8980 3800 40  0000 C CNN
F 1 "3.3k" V 8907 3801 40  0000 C CNN
F 2 "SM0603" V 8830 3800 30  0000 C CNN
F 3 "~" H 8900 3800 30  0000 C CNN
F 4 "311-3.30KHRCT-ND" V 8900 3800 60  0001 C CNN "Digikey"
F 5 ".14" V 8900 3800 60  0001 C CNN "Cost10"
	1    8900 3800
	-1   0    0    1   
$EndComp
Wire Wire Line
	8900 3550 8650 3550
$Comp
L GND #PWR044
U 1 1
P 8900 4050
F 0 "#PWR044" H 8900 4050 30  0001 C CNN
F 1 "GND" H 8900 3980 30  0001 C CNN
F 2 "" H 8900 4050 60  0000 C CNN
F 3 "" H 8900 4050 60  0000 C CNN
	1    8900 4050
	1    0    0    -1  
$EndComp
Text GLabel 6300 2150 2    60   Input ~ 0
BAT_V37
Text GLabel 6300 1950 2    60   Input ~ 0
USB_5V
Wire Wire Line
	6300 1950 6150 1950
Wire Wire Line
	6150 2050 6200 2050
Wire Wire Line
	6200 2050 6200 1950
Connection ~ 6200 1950
$Comp
L GND #PWR045
U 1 1
P 4550 2150
F 0 "#PWR045" H 4550 2150 30  0001 C CNN
F 1 "GND" H 4550 2080 30  0001 C CNN
F 2 "" H 4550 2150 60  0000 C CNN
F 3 "" H 4550 2150 60  0000 C CNN
	1    4550 2150
	0    1    1    0   
$EndComp
Wire Wire Line
	7200 4850 7450 4850
$Comp
L C E1
U 1 1
P 6700 6450
F 0 "E1" H 6700 6550 40  0000 L CNN
F 1 "100uF" H 6706 6365 40  0000 L CNN
F 2 "SM1206" H 6738 6300 30  0000 C CNN
F 3 "~" H 6700 6450 60  0000 C CNN
F 4 "587-3395-1-ND" H 6700 6450 60  0001 C CNN "Digikey"
F 5 "0.529" H 6700 6450 60  0001 C CNN "Cost10"
	1    6700 6450
	1    0    0    -1  
$EndComp
Wire Wire Line
	6700 6200 6700 6250
Connection ~ 6400 6200
Wire Wire Line
	6700 6700 6700 6650
Connection ~ 6400 6700
Text Notes 550  2550 0    60   ~ 0
RFM95W-868S2-ND
$EndSCHEMATC
